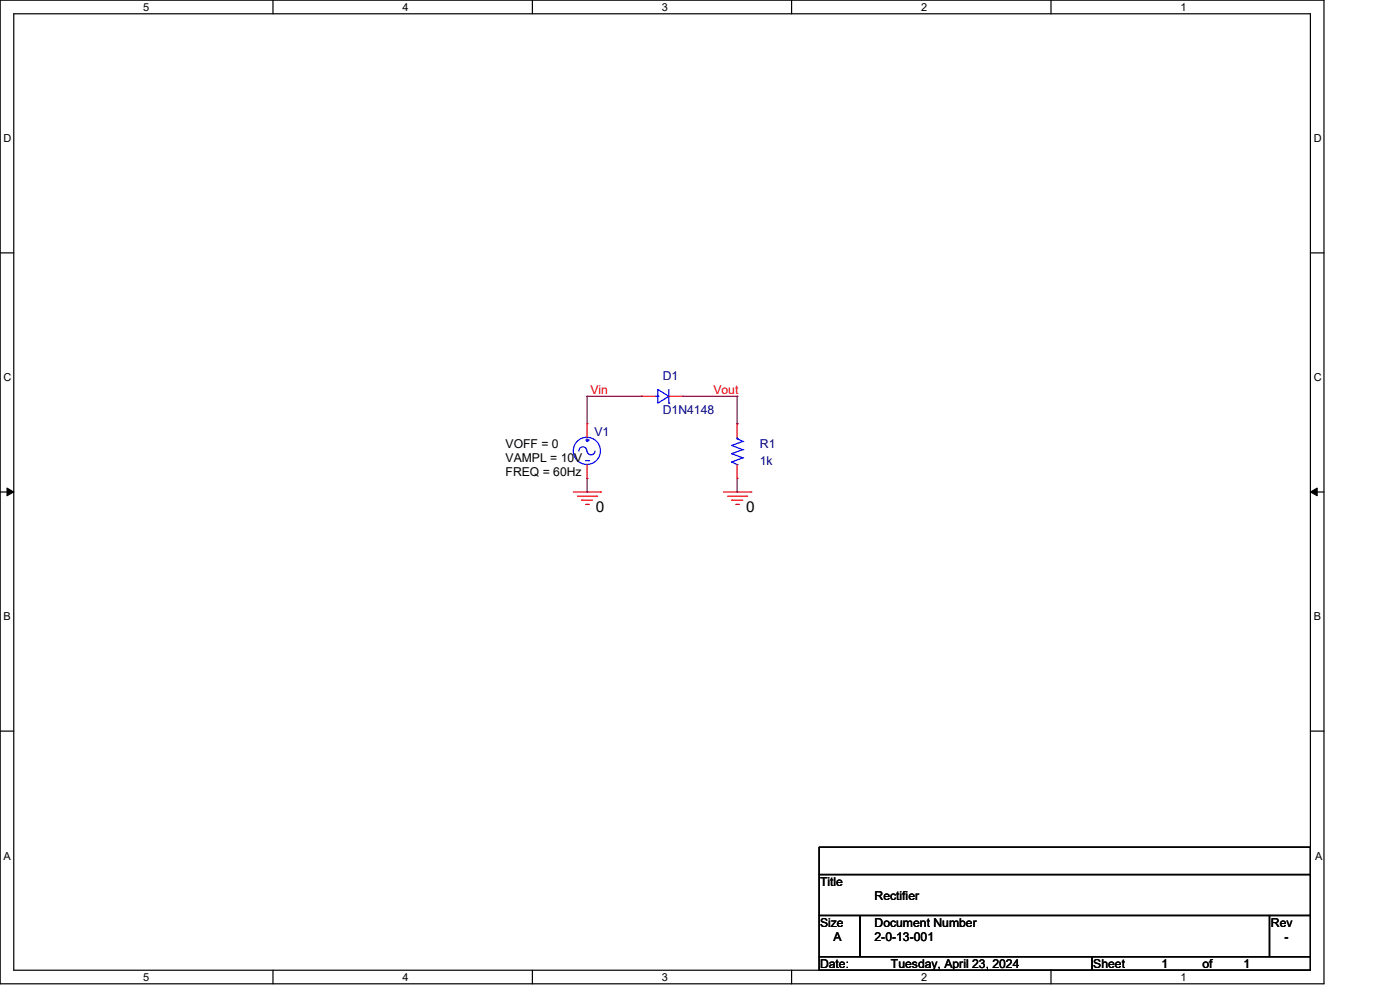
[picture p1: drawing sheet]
<svg xmlns="http://www.w3.org/2000/svg" width="297mm" height="210mm" viewBox="0 0 297 210" stroke-linecap="round" stroke-linejoin="round" font-family="sans-serif">
<g fill="none" stroke="#000" stroke-width=".25">
<path d="M0 0h280.6v208.4h-280.6zM2.9 2.9h274.8v202.6h-274.8zM57.8 0v2.9M112.8 0v2.9M167.8 0v2.9M222.7 0v2.9M0 53.6h2.9M277.7 53.6h2.9M0 104.2h2.9M277.7 104.2h2.9M0 154.9h2.9M277.7 154.9h2.9"/>
<path d="M173.6 179.4h104.1v5.8h-104.1zM173.6 185.2h104.1v8.7h-104.1zM173.6 193.9h8.7v8.7h-8.7zM182.3 193.9h86.7v8.7h-86.7zM269 193.9h8.7v8.7h-8.7zM57.8 205.5v2.9M112.8 205.5v2.9M167.8 205.5v2.9M173.6 202.6h57.8v2.9h-57.8zM222.7 205.5v2.9M231.4 202.6h46.3v2.9h-46.3z"/>
</g>
<path d="M1.5 103.4l1.4 .8-1.4 .8zM277.7 104.2l1.4-.8v1.6z" fill="#000" stroke="#000" stroke-width=".21"/>
<g fill="none" stroke="#f00" stroke-width=".25">
<path d="M124.4 89.7h.1M124.4 89.7v2.9M124.4 98.4v2.9M136 83.9h.1M136 83.9h2.9M141.7 83.9h3M144.7 83.9h.1M156.2 89.7h.1M156.2 89.7v2.9M156.2 98.4v2.9M121.5 104.2h5.8M122.4 105.1h4"/>
<path d="M123.2 105.9h.1M123.2 105.9h2.4M124.1 106.8h.6M124.4 101.3h.1M124.7 106.8h.1M126.4 105.1h.1M127.3 104.2h.1M153.3 104.2h5.8M154.2 105.1h4M155.1 105.9h.1M155.1 105.9h2.3M155.9 106.8h.6"/>
<path d="M156.2 101.3h.1M156.5 106.8h.1M158.2 105.1h.1M159.1 104.2h.1"/>
</g>
<g fill="none" stroke="#00f" stroke-width=".25">
<path d="M124.1 97.6h.6M124.1 93.2h.6M124.4 95.5a.85 .85 0 0 0-.9-.9 .85 .85 0 0 0-.8 .9M124.4 93.5h.1M124.4 92.9v.6M124.7 97.6h.1M124.7 93.2h.1M126.1 95.5a.85 .85 0 0 1-.8 .8 .85 .85 0 0 1-.9-.8M138.9 83.9h.5M139.4 82.5l2.3 1.4-2.3 1.5zM139.4 83.9h.1M141.7 85.4h.1"/>
<path d="M141.7 82.5v2.9M155.1 94.4h.1M155.1 96.1h.1M155.1 97.9h.1M155.1 94.4l2.3 .8M155.1 96.1l2.3 .9M155.1 97.9l1.1 .5M156.2 98.4h.1M156.2 92.9h.1M156.2 92.9l1.2 .6M156.2 92.6v.3M157.4 93.5h.1"/>
<path d="M157.4 95.2h.1M157.4 97h.1M157.4 93.5l-2.3 .9M157.4 95.2l-2.3 .9M157.4 97l-2.3 .9"/>
<circle cx="124.4" cy="95.5" r="2.88"/>
</g>
<path d="M124.4 83.9h.1M124.4 83.9v5.8M124.4 83.9h11.6M136 83.9h.1M144.7 83.9h11.5M156.2 83.9h.1M156.2 89.7h.1M156.2 83.9v5.8M124.4 104.2h.1M124.4 101.3v2.9M156.2 104.2h.1M156.2 101.3v2.9" fill="none" stroke="#800040" stroke-width=".25"/>
<g font-size="3.2">
<text x="126.3" y="108.5">0</text>
<text x="158.1" y="108.5">0</text>
</g>
<g font-size="2.6" fill="#f00">
<text x="125.1" y="83.4">Vin</text>
<text x="151.2" y="83.4">Vout</text>
</g>
<g font-size="2.6" fill="#000080">
<text x="140.5" y="80.5">D1</text>
<text x="140.5" y="87.8">D1N4148</text>
<text x="126" y="92.4">V1</text>
<text x="161" y="95">R1</text>
<text x="161" y="98.5">1k</text>
</g>
<g font-size="2.6">
<text x="107.1" y="95">VOFF = 0</text>
<text x="107.1" y="100.8">FREQ = 60Hz</text>
<text x="107.1" y="97.9">VAMPL = 10V</text>
<text x="173.8" y="187.7">Title</text>
<text x="185.3" y="190.6">Rectifier</text>
<text x="173.8" y="196.3">Size</text>
<text x="185.3" y="196.3">Document Number</text>
<text x="269.3" y="196.3">Rev</text>
<text x="176.7" y="199.3">A</text>
<text x="185.3" y="199.3">2-0-13-001</text>
<text x="272.2" y="199.3">-</text>
<text x="173.8" y="205.1">Date:</text>
<text x="188.8" y="205.1">Tuesday, April 23, 2024</text>
<text x="231.7" y="205.1">Sheet</text>
<text x="246.2" y="205.1">1</text>
<text x="254.8" y="205.1">of</text>
<text x="263.5" y="205.1">1</text>
</g>
<g font-size="2.3">
<text x="30.4" y="2.2">5</text>
<text x="85.3" y="2.2">4</text>
<text x="140.3" y="2.2">3</text>
<text x="195.2" y="2.2">2</text>
<text x="250.2" y="2.2">1</text>
<text x=".8" y="30.1">D</text>
<text x="278.4" y="30.1">D</text>
<text x=".8" y="80.8">C</text>
<text x="278.4" y="80.8">C</text>
<text x=".8" y="131.4">B</text>
<text x="278.4" y="131.4">B</text>
<text x=".8" y="182.2">A</text>
<text x="278.7" y="182.2">A</text>
<text x="30.4" y="207.7">5</text>
<text x="85.3" y="207.7">4</text>
<text x="140.3" y="207.7">3</text>
<text x="195.2" y="207.7">2</text>
<text x="250.2" y="207.7">1</text>
</g>
</svg>
